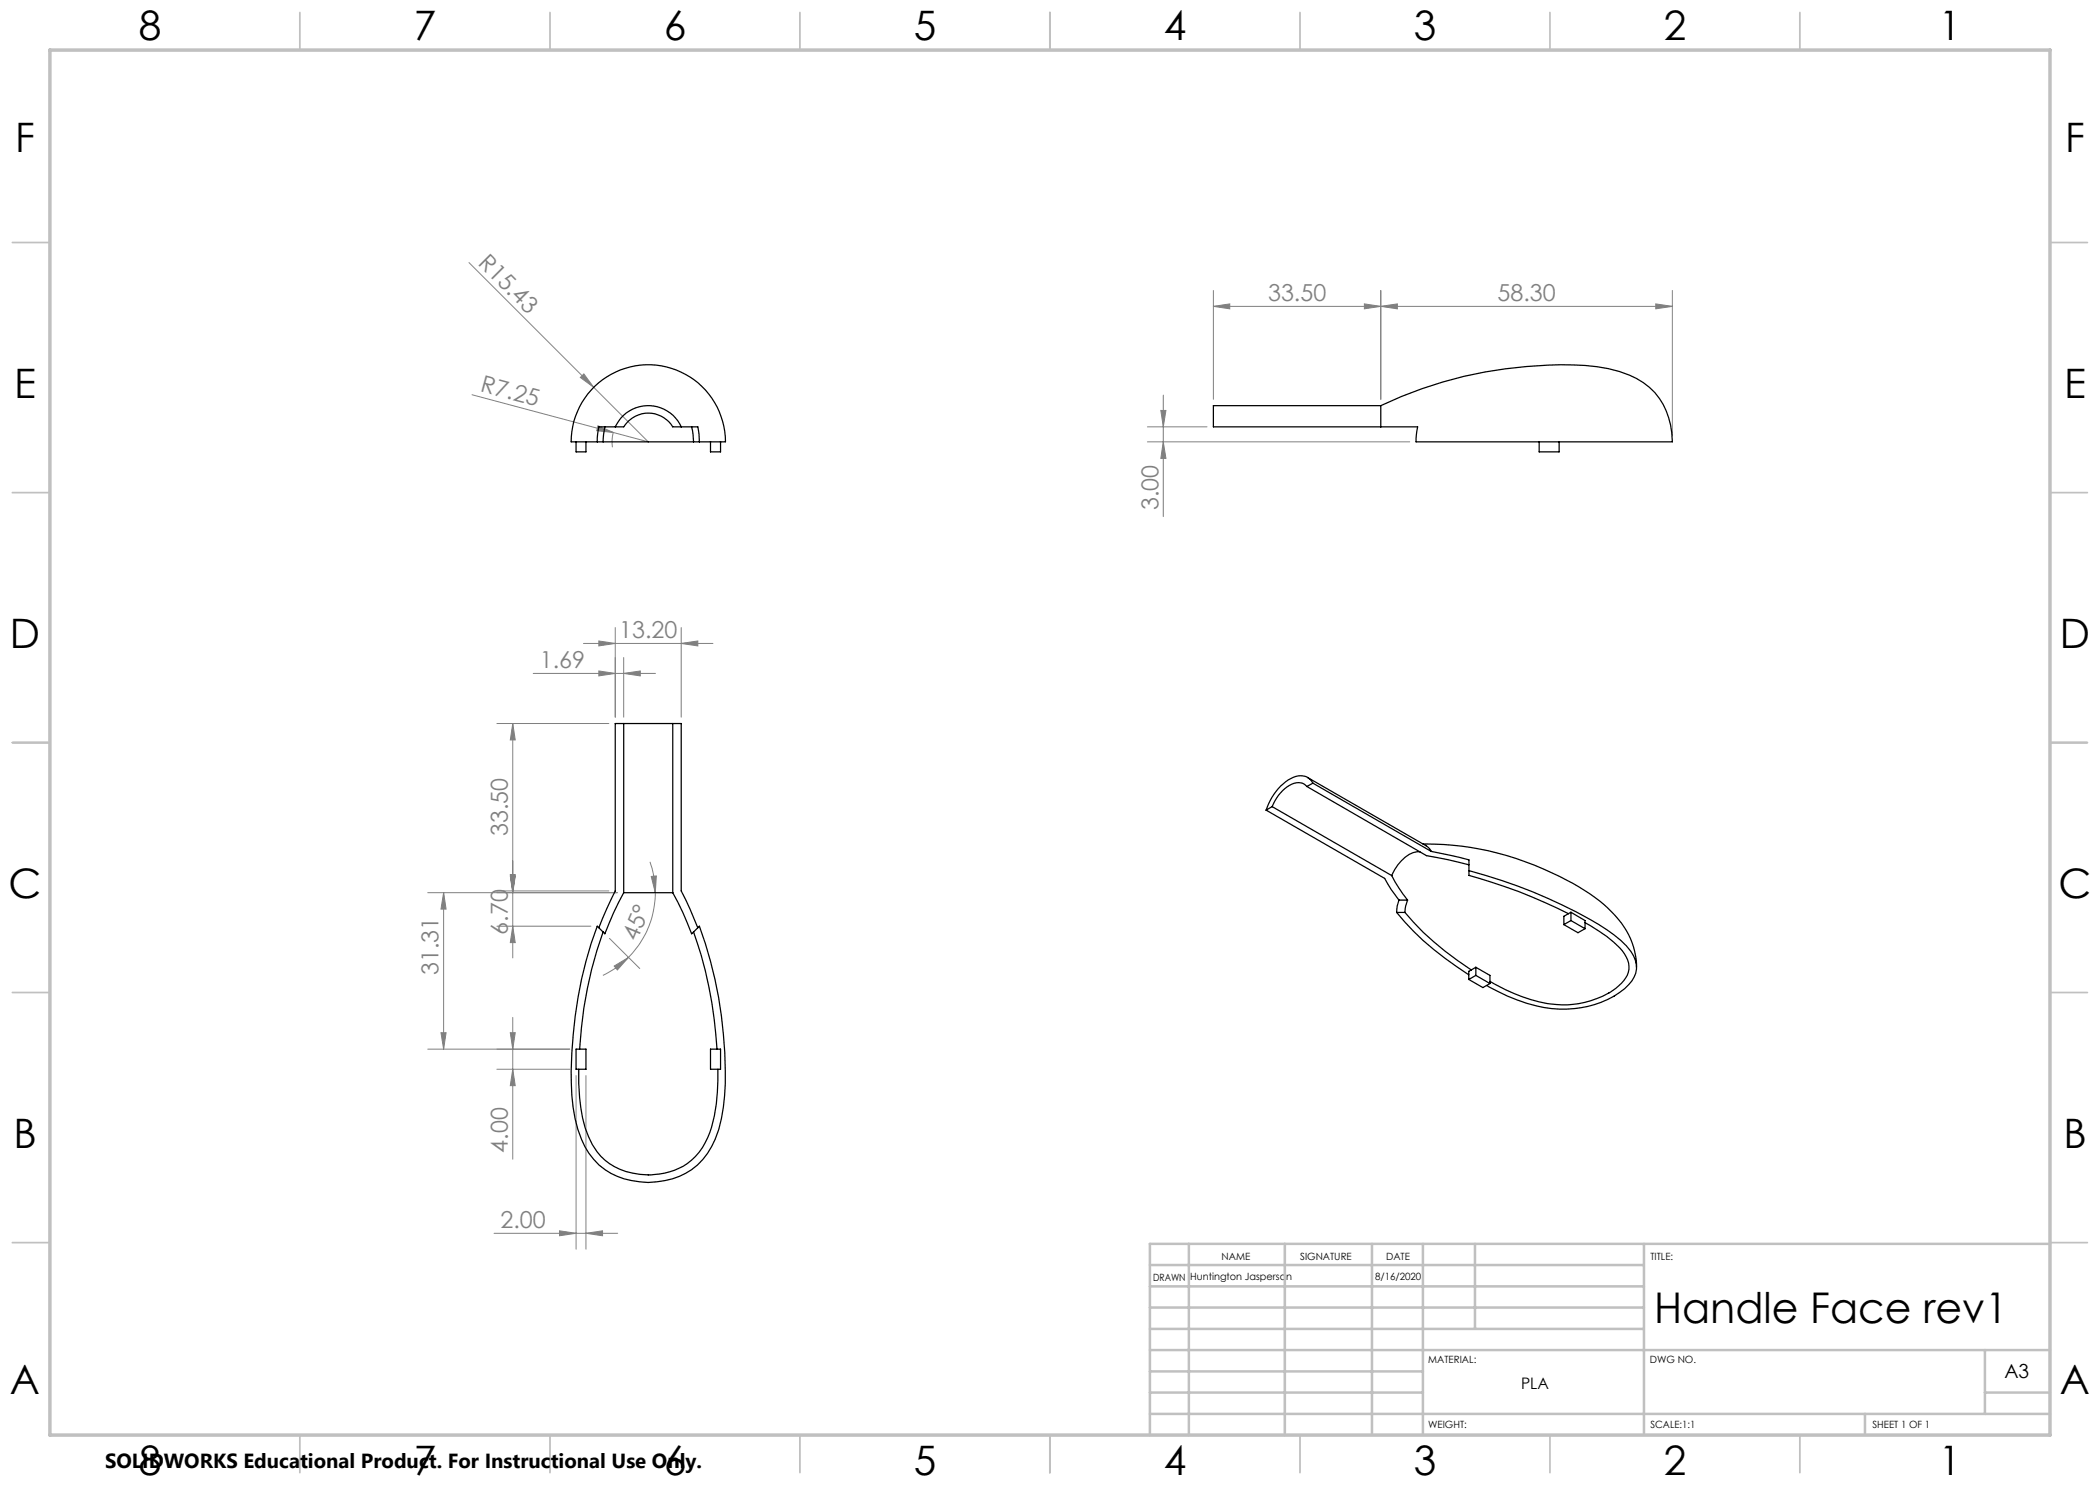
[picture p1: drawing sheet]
<svg xmlns="http://www.w3.org/2000/svg" width="420mm" height="297mm" viewBox="0 0 420 297" stroke-linecap="round" stroke-linejoin="round" font-family="sans-serif">
<g fill="none" stroke="#808080" stroke-width=".2">
<path d="M93.8 52.5l35.8 35.9-35.2-9.5M242.7 58.1v21.8M276.2 58.1v21.8M334.5 58.1v29M116.1 75.5l.7-.7 1.9 2.7zM232.7 79v24.3M242.7 61.3l3.3-.5v1zM272.9 60.8l3.3 .5-3.3 .5zM276.2 61.3l3.3-.5v1zM331.2 60.8l3.3 .5-3.3 .5zM334.5 61.3h-91.8M119.6 85.2l3.1 1.3-3.4-.4z"/>
<path d="M122.6 86.6l-.2 1.4 .1 1.5M229.5 88.4h52.4M229.5 85.4h11.9M232.2 82.1h1l-.5 3.3zM232.7 88.4l.5 3.3h-1zM106.6 134.7h24.5M116.7 128.7h25.9M119.8 128.2l3.2 .5-3.2 .5zM119.8 134.2l3.2 .5-3.2 .5zM123 125.5v17.9M124.7 134.7l3.4-.5v1zM124.7 131.5v11.9"/>
<path d="M136.2 128.7l3.4-.5v1zM136.2 125.5v17.9M99.4 144.7h22.4M102.6 144.7l.4 3.3h-.9zM102.6 144.7v46.9M85.5 178.5h38M88.7 178.5l.5 3.3h-1zM88.7 178.5v31.3M99.4 178.2h22.4M102.1 174.9h.9l-.4 3.3zM102.1 175.2h.9l-.4 3.3zM130 172.4a19.6 19.6 0 0 1 1.1 6.1"/>
<path d="M130.2 175.3l1.1-.1-.2 3.3zM131.1 178.5a18.3 18.3 0 0 1-5.4 13M99.4 185.2h18.8M102.6 185.2l.4 3.3h-.9zM121.9 187.7l6.1 6M122.8 193.2l2.9-1.7-2.2 2.5zM125.7 191.5a18.6 18.6 0 0 1-5.1 3.6M85.5 209.8h28.4M88.2 206.5h1l-.5 3.3zM99.4 213.9h14.5M102.1 206.5h.9l-.4 3.3zM102.6 203.5v28.3"/>
<path d="M102.6 213.9l.4 3.2h-.9zM115.2 215.1v34.7M117.2 215.1v34.7M98.8 246.7h24.7M111.9 246.2l3.3 .5-3.3 .5zM117.2 246.7l3.3-.5v1z"/>
</g>
<g fill="none" stroke="#c0c0c0" stroke-width=".35">
<path d="M60 2.5v7.5M110 2.5v7.5M160 2.5v7.5M210 2.5v7.5M260 2.5v7.5M310 2.5v7.5M360 2.5v7.5M2.5 48.5h7.5M410 48.5h7.5M2.5 98.5h7.5M410 98.5h7.5M2.5 148.5h7.5"/>
<path d="M410 148.5h7.5M2.5 198.5h7.5M410 198.5h7.5M2.5 248.5h7.5M410 248.5h7.5M60 287v7.5M110 287v7.5M160 287v7.5M210 287v7.5M260 287v7.5M310 287v7.5M360 287v7.5"/>
</g>
<g fill="none" stroke="#c0c0c0" stroke-width=".5">
<path d="M230 257.3h98.8M230 253h98.8M237.8 248.8v38.2M257 248.8v38.2M274.4 248.8v38.2M284.6 248.8v38.2M295 248.8v17M328.8 248.8v38.2M410 248.8h-180v38.2M230 265.8h98.8M230 261.5h98.8M230 278.5h54.6"/>
<path d="M230 274.3h54.6M230 270h180M397 278.5h13M397 270v12.8M230 282.8h180M373 282.8v4.2"/>
</g>
<path d="M10 10h400v277h-400z" fill="none" stroke="#c0c0c0" stroke-width=".7"/>
<g fill="#808080">
<path d="M116.1 75.5l.7-.7 1.9 2.7z"/>
<path d="M119.6 85.2l3.1 1.3-3.4-.4z"/>
<path d="M124.7 134.7l3.4-.5v1zM119.8 134.2l3.2 .5-3.2 .5zM272.9 60.8l3.3 .5-3.3 .5zM242.7 61.3l3.3-.5v1z"/>
<path d="M119.8 128.2l3.2 .5-3.2 .5zM136.2 128.7l3.4-.5v1z"/>
<path d="M276.2 61.3l3.3-.5v1zM331.2 60.8l3.3 .5-3.3 .5z"/>
<path d="M122.8 193.2l2.9-1.7-2.2 2.5zM130.2 175.3l1.1-.1-.2 3.3z"/>
<path d="M88.2 206.5h1l-.5 3.3zM88.7 178.5l.5 3.3h-1z"/>
<path d="M102.1 174.9h.9l-.4 3.3zM102.6 144.7l.4 3.3h-.9zM102.6 185.2l.4 3.3h-.9zM102.1 175.2h.9l-.4 3.3zM232.7 88.4l.5 3.3h-1zM232.2 82.1h1l-.5 3.3z"/>
<path d="M102.1 206.5h.9l-.4 3.3zM102.6 213.9l.4 3.2h-.9z"/>
<path d="M111.9 246.2l3.3 .5-3.3 .5zM117.2 246.7l3.3-.5v1z"/>
</g>
<g fill="none" stroke="#000" stroke-width=".25">
<path d="M115.2 88.4v2h2v-2M119.5 88.4h-5.3a15.4 15.4 0 0 1 15.5-15.5 15.4 15.4 0 0 1 15.4 15.5M120.6 88.4h18.1M121 85.4l-.4 3h-1.1M123 85.4a7.3 7.3 0 0 1 6.6-4.3 7.3 7.3 0 0 1 6.6 4.3M123 85.4h1.7a5.7 5.7 0 0 1 9.8 0h1.7M123 85.4h-3.2l-.3 3M136.2 85.4h3.4l.3 3M138.3 85.4l.4 3M138.7 88.4h1.2M139.9 88.4h5.2M142.1 88.4v2h2v-2"/>
<path d="M276.2 81.1a84.1 84.1 0 0 1 43.2-7.8 18.6 18.6 0 0 1 11.6 5.2 14.8 14.8 0 0 1 3.5 9.9h-51.3l.3-3h-7.3M276.2 81.1v4.3M276.2 81.1h-33.5v4.3h33.5M307.8 88.4v2h4v-2M124.7 144.7h-1.7v33.5l-1.7 3.6-1.5 3.8M124.7 144.7h9.8M124.7 144.7v33.8M134.5 144.7h1.7v33.5l1.8 3.6 1.6 3.8M134.5 144.7v33.8M261.4 157.3l23.9 13.8 4.3 .8 4.2 1.1M261.4 157.3a2.79 2.79 0 0 0-4 .1 8.9 8.9 0 0 0-3 3.9M261.5 155.5l23.7 13.7 .5 .4 .5 .7"/>
<path d="M262.6 156.6a2.93 2.93 0 0 0-4.4-.9 11.2 11.2 0 0 0-5 6.3M262.6 156.6l-1.2 .7M262.6 156.6l23.6 13.7M124.7 178.5a61.6 61.6 0 0 0-3.7 8.3l-.4-.4M124.7 178.5h9.8M134.5 178.5a56.6 56.6 0 0 1 3.8 8.3l.4-.4M253.2 162l23.7 13.7 1.3 2.2 1.6 2.1M254.4 161.3l-1.2 .7M254.4 161.3l23.9 13.8M278.3 175.1l1.5 2.5 1.7 2.4M284 170.4a5.3 5.3 0 0 0-4.4 2.6l-1.3 2.1M284.6 168.8a59.7 59.7 0 0 1 35.3 11.4 18.5 18.5 0 0 1 7 10l.3 1.7 .1 1.5"/>
<path d="M286.2 170.3l7.6 1.7v2.1M293.8 174.1a99.9 99.9 0 0 1 27.5 11.8 16.7 16.7 0 0 1 5.4 5.3 4.6 4.6 0 0 1-1 5.8 18.6 18.6 0 0 1-13.9 4.8 31.9 31.9 0 0 1-14.5-4.7M293.8 174.1v1a102.4 102.4 0 0 1 19.9 7.6M120.6 186.4l-1.1-1.2a84.8 84.8 0 0 0-4.9 36.2 18.9 18.9 0 0 0 5.2 11.6 15.6 15.6 0 0 0 19.7 0 16.7 16.7 0 0 0 4.8-9.3 56.5 56.5 0 0 0 .4-16.9 83.6 83.6 0 0 0-4.8-21.6l-1.2 1.2M120.6 186.4a83.2 83.2 0 0 0-4.7 23.4M138.7 186.4a84.4 84.4 0 0 1 4.7 23.4M279.3 182.5a59.3 59.3 0 0 0 14.5 12.4M279.3 182.5h1.7M279.8 180l-.4 1.2-.1 1.3M279.8 180h1.7M281 182.5a58.4 58.4 0 0 0 13.3 11.5M281.5 180l-.4 1.2-.1 1.3"/>
<path d="M293.8 195.9l2.8 1.6 1.4-.8M294.3 194l-.5 .3v1.6M295.2 195.1l-1.4 .8M295.2 195.1l2.8 1.6M295.2 193.5l2.8 1.6v1.6M295.2 193.5v1.6M295.2 193.5l-.9 .5M312.8 184.9l2.8 1.6 1.4-.8M313.7 182.7l-.9 .6v1.6M314.2 182.5l2.8 1.6v1.6M314.2 182.5l-.5 .2M314.2 182.5v1.6"/>
<path d="M314.2 184.1l-1.4 .8M314.2 184.1l2.8 1.6M317 184.5a24 24 0 0 1 7.9 6.2 4.2 4.2 0 0 1-.6 5.9l-.5 .5a17.1 17.1 0 0 1-14.3 3.6 34.7 34.7 0 0 1-11.5-4.4M115.2 209.8h2v4.1h-2zM115.7 213.9a33.1 33.1 0 0 0 2 13.4 12.4 12.4 0 0 0 12.2 7.7 12.2 12.2 0 0 0 12.1-8.5 35.9 35.9 0 0 0 1.6-12.6M142.1 209.8h2v4.1h-2z"/>
</g>
<text font-size="8.5" x="330.8" y="264.5">Handle Face rev1</text>
<g font-size="8.1">
<text x="27.8" y="8">8</text>
<text x="82.8" y="8">7</text>
<text x="132.8" y="8">6</text>
<text x="182.8" y="8">5</text>
<text x="232.8" y="8">4</text>
<text x="282.8" y="8">3</text>
<text x="332.8" y="8">2</text>
<text x="387.8" y="8">1</text>
<text x="3" y="30.4">F</text>
<text x="413" y="30.4">F</text>
<text x="2.8" y="79.6">E</text>
<text x="412.8" y="79.6">E</text>
<text x="2" y="129.6">D</text>
<text x="412" y="129.6">D</text>
<text x="1.7" y="179.6">C</text>
<text x="411.7" y="179.6">C</text>
<text x="2.7" y="229.6">B</text>
<text x="412.7" y="229.6">B</text>
<text x="2" y="278.9">A</text>
<text x="412" y="278.9">A</text>
<text x="27.8" y="295">8</text>
<text x="82.8" y="295">7</text>
<text x="132.8" y="295">6</text>
<text x="182.8" y="295">5</text>
<text x="232.8" y="295">4</text>
<text x="282.8" y="295">3</text>
<text x="332.8" y="295">2</text>
<text x="387.8" y="295">1</text>
</g>
<g font-size="4.7" fill="#808080">
<text x="95.4" y="52.7" transform="rotate(45 95.4 52.7)">R15.43</text>
<text x="253.6" y="60.2">33.50</text>
<text x="299.5" y="60.2">58.30</text>
<text x="95.9" y="78.3" transform="rotate(15 95.9 78.3)">R7.25</text>
<text x="231.7" y="102" transform="rotate(-90 231.7 102)">3.00</text>
<text x="123.9" y="127.7">13.20</text>
<text x="108" y="133.7">1.69</text>
<text x="101.6" y="167.2" transform="rotate(-90 101.6 167.2)">33.50</text>
<text x="101.6" y="187" transform="rotate(-90 101.6 187)">6.70</text>
<text x="127.4" y="188.4" transform="rotate(-67 127.4 188.4)">45°</text>
<text x="87.7" y="195" transform="rotate(-90 87.7 195)">31.31</text>
<text x="101.6" y="230.5" transform="rotate(-90 101.6 230.5)">4.00</text>
<text x="100.1" y="245.6">2.00</text>
</g>
<text font-size="4.1" x="21" y="293.7">SOLIDWORKS Educational Product. For Instructional Use Only.</text>
<text font-size="3.9" x="400.9" y="275.5">A3</text>
<text font-size="3.2" x="304.2" y="277.9">PLA</text>
<g font-size="2">
<text x="244.3" y="252">NAME</text>
<text x="260" y="251.9">SIGNATURE</text>
<text x="277.2" y="251.9">DATE</text>
<text x="330.1" y="251.9">TITLE:</text>
<text x="230.6" y="256.1">DRAWN</text>
<text x="238.1" y="255.9">Huntington Jasperson</text>
<text x="275" y="255.9">8/16/2020</text>
<text x="285.6" y="272.5">MATERIAL:</text>
<text x="330" y="272.5">DWG NO.</text>
<text x="285.6" y="285.5">WEIGHT:</text>
<text x="330.1" y="285.6">SCALE:1:1</text>
<text x="374.5" y="285.6">SHEET 1 OF 1</text>
</g>
</svg>
